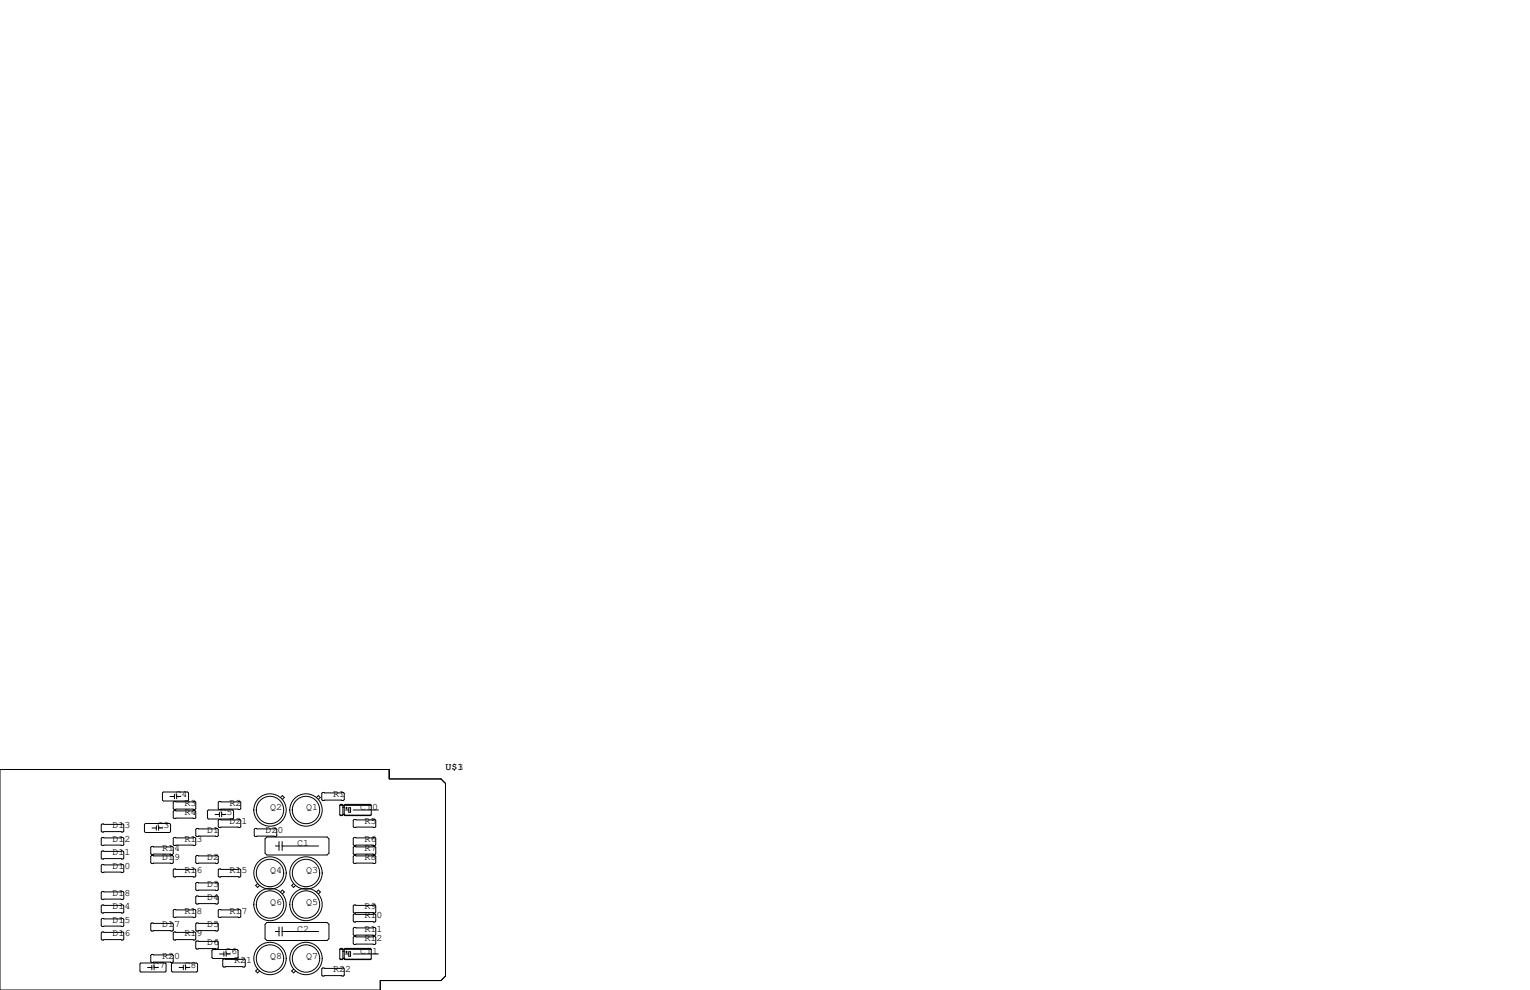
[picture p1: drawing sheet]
<svg xmlns="http://www.w3.org/2000/svg" width="432mm" height="279mm" viewBox="0 0 432 279" stroke-linecap="round" stroke-linejoin="round" font-family="sans-serif">
<g fill="none" stroke="#000" stroke-width=".28">
<path d="M0 217.2h109.9v2.6h14.6l1.2 1.3v54.4l-1.2 1.2h-17.2v2.7h-107.3zM28.8 236.3h5.9l.2 .3v1.8l-.2 .2h-5.9l-.2-.2v-1.8zM28.8 232.5h5.9l.2 .3v1.8l-.2 .2h-5.9l-.2-.2v-1.8zM40.8 232.7l.2-.3h6.9l.2 .3v2l-.2 .2h-6.9l-.2-.2zM42.8 238.9h5.8l.3 .2v1.8l-.3 .3h-5.8l-.3-.3v-1.8zM42.9 233.7h1.2M44.1 233v1.3M44.8 233v1.3M44.8 233.7h1.2M45.8 223.8l.3-.3h6.9l.2 .3v2l-.2 .3h-6.9l-.3-.3zM48 224.8h1.2M49.1 226.2h5.9l.2 .2v1.8l-.2 .3h-5.9l-.2-.3v-1.8z"/>
<path d="M49.1 228.7h5.9l.2 .3v1.8l-.2 .2h-5.9l-.2-.2v-1.8zM49.1 236.3h5.9l.2 .3v1.8l-.2 .2h-5.9l-.2-.2v-1.8zM49.2 224.2v1.2M49.9 224.8h1.2M49.9 224.2v1.2M55.5 233.8h5.8l.3 .3v1.7l-.3 .3h-5.8l-.3-.3v-1.7zM58.5 228.9l.3-.3h6.9l.2 .3v2l-.2 .2h-6.9l-.3-.2zM60.7 229.9h1.2M61.8 226.2h5.9l.2 .2v1.8l-.2 .3h-5.9l-.2-.3v-1.8zM61.8 231.3h5.9l.2 .2v1.8l-.2 .3h-5.9l-.2-.3v-1.8zM61.9 229.2v1.3M62.6 229.9h1.2"/>
<path d="M62.6 229.2v1.3M72 233.8h5.9l.2 .3v1.7l-.2 .3h-5.9l-.2-.3v-1.7zM74.8 236.7l.5-.5h17l.5 .5v4.1l-.5 .5h-17l-.5-.5zM77.7 238.8h1M78.7 237.5v2.5M79.2 225.1l.5-.6 .5 .6-.5 .5M79.6 237.5v2.5M79.6 238.8h10.3M89.3 225.1l.6-.6 .5 .6-.5 .5M91.1 223.6h5.8l.3 .3v1.8l-.3 .2h-5.8l-.3-.2v-1.8zM95.9 227.3l.2-.3h.4l.3 .3v2.6M95.9 227.3v2.6l.2 .3"/>
<path d="M95.9 227.3h8.9M96 230.1h.6M96.1 227.1h.4M96.1 230.1v.1M96.8 229.9h.4M96.8 227.8h.4M96.8 229.9l-.7 .2M96.8 229.8h.4M96.9 227.4h.1M97.2 229.9l.2 .3M97.3 230.1h7.3M97.4 227.1h7.1"/>
<path d="M97.4 230.1v.1M97.5 228.6h.9M97.5 228h.5M97.8 227.8v.5M98.4 228h.5v1.2h-.5zM99.7 228.6h7.1M99.9 231.3h5.9l.2 .2v1.8l-.2 .3h-5.9l-.2-.3v-1.8zM99.9 236.3h5.9l.2 .3v1.8l-.2 .2h-5.9l-.2-.2v-1.8zM99.9 238.9h5.9l.2 .2v1.8l-.2 .3h-5.9l-.2-.3v-1.8zM104.8 227.3l-.3-.3h-7.1l-.2 .3v2.6M104.8 227.3v2.6l-.3 .2h-7.1M28.8 259.2h5.9l.2 .3v1.7l-.2 .3h-5.9l-.2-.3v-1.7z"/>
<path d="M28.8 255.4h5.9l.2 .3v1.7l-.2 .3h-5.9l-.2-.3v-1.7zM28.8 244h5.9l.2 .2v1.8l-.2 .3h-5.9l-.2-.3v-1.8zM28.8 240.2h5.9l.2 .2v1.8l-.2 .2h-5.9l-.2-.2v-1.8zM28.8 251.6h5.9l.2 .2v1.8l-.2 .3h-5.9l-.2-.3v-1.8zM42.8 241.4h5.8l.3 .3v1.8l-.3 .2h-5.8l-.3-.2v-1.8zM48.9 245.5l.2-.3h5.9l.2 .3v1.8l-.2 .2h-5.9l-.2-.2zM48.9 256.9l.2-.2h5.9l.2 .2v1.8l-.2 .3h-5.9l-.2-.3zM55.2 249.3l.3-.3h5.8l.3 .3v1.8l-.3 .2h-5.8l-.3-.2zM55.2 253.1l.3-.2h5.8l.3 .2v1.8l-.3 .2h-5.8l-.3-.2zM55.5 241.4h5.8l.3 .3v1.8l-.3 .2h-5.8l-.3-.2v-1.8zM61.6 245.5l.2-.3h5.9l.2 .3v1.8l-.2 .2h-5.9l-.2-.2zM61.6 256.9l.2-.2h5.9l.2 .2v1.8l-.2 .3h-5.9l-.2-.3z"/>
<path d="M72.7 249.4l-.5 .5 .5 .5 .5-.5M79.2 251.7l.5-.5 .5 .5-.5 .6M82.9 249.4l-.6 .5 .6 .5 .5-.5M89.3 251.7l.6-.5 .5 .5-.5 .6M99.7 255.7l.2-.3h5.9l.2 .3v1.7l-.2 .3h-5.9l-.2-.3zM99.7 258.2l.2-.3h5.9l.2 .3v1.8l-.2 .2h-5.9l-.2-.2zM99.9 241.4h5.9l.2 .3v1.8l-.2 .2h-5.9l-.2-.2v-1.8zM28.8 263h5.9l.2 .3v1.7l-.2 .3h-5.9l-.2-.3v-1.7zM39.5 272l.3-.2h6.8l.3 .2v2.1l-.3 .2h-6.8l-.3-.2zM41.7 273h1.1M42.5 260.7l.3-.2h5.8l.3 .2v1.8l-.3 .3h-5.8l-.3-.3zM42.5 269.6l.3-.2h5.8l.3 .2v1.8l-.3 .3h-5.8l-.3-.3z"/>
<path d="M42.8 272.4v1.3M43.5 272.4v1.3M43.5 273h1.2M48.4 272l.2-.2h6.9l.3 .2v2.1l-.3 .2h-6.9l-.2-.2zM48.9 263.3l.2-.3h5.9l.2 .3v1.7l-.2 .3h-5.9l-.2-.3zM50.5 273h1.2M51.7 272.4v1.3M52.4 273h1.2M52.4 272.4v1.3M55.2 260.7l.3-.2h5.8l.3 .2v1.8l-.3 .3h-5.8l-.3-.3zM55.2 265.8l.3-.2h5.8l.3 .2v1.8l-.3 .2h-5.8l-.3-.2zM59.8 268.2l.3-.2h6.8l.3 .2v2.1l-.3 .2h-6.8l-.3-.2z"/>
<path d="M62 269.2h1.2M62.9 270.9l.2-.3h5.9l.2 .3v1.8l-.2 .2h-5.9l-.2-.2zM63.2 268.6v1.3M63.8 269.2h1.2M63.8 268.6v1.3M72.7 273.5l-.5 .5 .5 .6 .5-.6M74.8 260.9l.5-.6h17l.5 .6v4l-.5 .5h-17l-.5-.5zM77.7 262.9h1M78.7 261.6v2.6M79.6 261.6v2.6M79.6 262.9h10.3M82.9 273.5l-.6 .5 .6 .6 .5-.6"/>
<path d="M90.8 273.4l.3-.2h5.8l.3 .2v1.8l-.3 .3h-5.8l-.3-.3zM95.9 267.9l.2-.2h.4l.3 .2v2.7M95.9 267.9v2.7l.2 .2M95.9 267.9h8.9M96 270.7h.6M96.1 270.8h.1M96.1 267.8h.4M96.8 270.5h.4M96.8 268.5h.4M96.8 270.6l-.7 .2M96.8 270.6h.4M96.8 270.4h.4"/>
<path d="M96.9 268h.1M97.2 270.6l.2 .2M97.3 270.7h7.3M97.4 270.8h.1M97.4 267.8h7.1M97.5 269.2h.9M97.5 268.7h.5M97.8 268.4v.5M98.4 268.6h.5v1.3h-.5zM99.7 262l.2-.3h5.9l.2 .3v1.8l-.2 .2h-5.9l-.2-.2zM99.7 264.5l.2-.2h5.9l.2 .2v1.8l-.2 .3h-5.9l-.2-.3zM99.7 269.2h7.1"/>
<path d="M104.8 267.9l-.3-.2h-7.1l-.2 .2v2.7M104.8 267.9v2.7l-.3 .2h-7.1"/>
<circle cx="76.2" cy="228.6" r="4.6"/>
<circle cx="76.2" cy="228.6" r="3.9"/>
<circle cx="86.4" cy="228.6" r="4.6"/>
<circle cx="86.4" cy="228.6" r="3.9"/>
<circle cx="76.2" cy="246.4" r="4.6"/>
<circle cx="76.2" cy="246.4" r="3.9"/>
<circle cx="76.2" cy="255.3" r="3.9"/>
<circle cx="76.2" cy="255.3" r="4.6"/>
<circle cx="86.4" cy="246.4" r="4.6"/>
<circle cx="86.4" cy="246.4" r="3.9"/>
<circle cx="86.4" cy="255.3" r="3.9"/>
<circle cx="86.4" cy="255.3" r="4.6"/>
<circle cx="76.2" cy="270.5" r="4.6"/>
<circle cx="76.2" cy="270.5" r="3.9"/>
<circle cx="86.4" cy="270.5" r="4.6"/>
<circle cx="86.4" cy="270.5" r="3.9"/>
</g>
<g font-size="2.8">
<text x="125.7" y="217.2">U$1</text>
<text x="125.7" y="217.2">U$3</text>
<text x="49.5" y="224.8">C4</text>
<text x="52.1" y="227.3">R3</text>
<text x="64.8" y="227.3">R2</text>
<text x="94" y="224.8">R1</text>
<text x="31.7" y="233.7">D13</text>
<text x="44.4" y="233.7">C3</text>
<text x="52.1" y="229.9">R4</text>
<text x="62.2" y="229.9">C5</text>
<text x="64.8" y="232.4">D21</text>
<text x="76.2" y="228.6">Q2</text>
<text x="86.4" y="228.6">Q1</text>
<text x="101.6" y="228.6">C10</text>
<text x="102.9" y="232.4">R5</text>
<text x="31.7" y="237.5">D12</text>
<text x="52.1" y="237.5">R13</text>
<text x="58.4" y="234.9">D1</text>
<text x="74.9" y="234.9">D20</text>
<text x="83.8" y="238.8">C1</text>
<text x="102.9" y="237.5">R6</text>
<text x="31.7" y="245.1">D10</text>
<text x="31.7" y="241.3">D11</text>
<text x="45.7" y="240">R14</text>
<text x="45.7" y="242.6">D19</text>
<text x="58.4" y="242.6">D2</text>
<text x="102.9" y="240">R7</text>
<text x="102.9" y="242.6">R8</text>
<text x="52.1" y="246.4">R16</text>
<text x="58.4" y="250.2">D3</text>
<text x="64.8" y="246.4">R15</text>
<text x="76.2" y="246.4">Q4</text>
<text x="86.4" y="246.4">Q3</text>
<text x="31.7" y="256.5">D14</text>
<text x="31.7" y="252.7">D18</text>
<text x="52.1" y="257.8">R18</text>
<text x="58.4" y="254">D4</text>
<text x="64.8" y="257.8">R17</text>
<text x="76.2" y="255.3">Q6</text>
<text x="86.4" y="255.3">Q5</text>
<text x="102.9" y="256.5">R9</text>
<text x="31.7" y="260.3">D15</text>
<text x="45.7" y="261.6">D17</text>
<text x="58.4" y="261.6">D5</text>
<text x="83.8" y="262.9">C2</text>
<text x="102.9" y="259.1">R10</text>
<text x="102.9" y="262.9">R11</text>
<text x="31.7" y="264.2">D16</text>
<text x="52.1" y="264.2">R19</text>
<text x="58.4" y="266.7">D6</text>
<text x="63.5" y="269.2">C6</text>
<text x="101.6" y="269.2">C11</text>
<text x="102.9" y="265.4">R12</text>
<text x="43.2" y="273">C7</text>
<text x="45.7" y="270.5">R20</text>
<text x="52.1" y="273">C8</text>
<text x="66" y="271.8">R21</text>
<text x="76.2" y="270.5">Q8</text>
<text x="86.4" y="270.5">Q7</text>
<text x="94" y="274.3">R22</text>
</g>
</svg>
